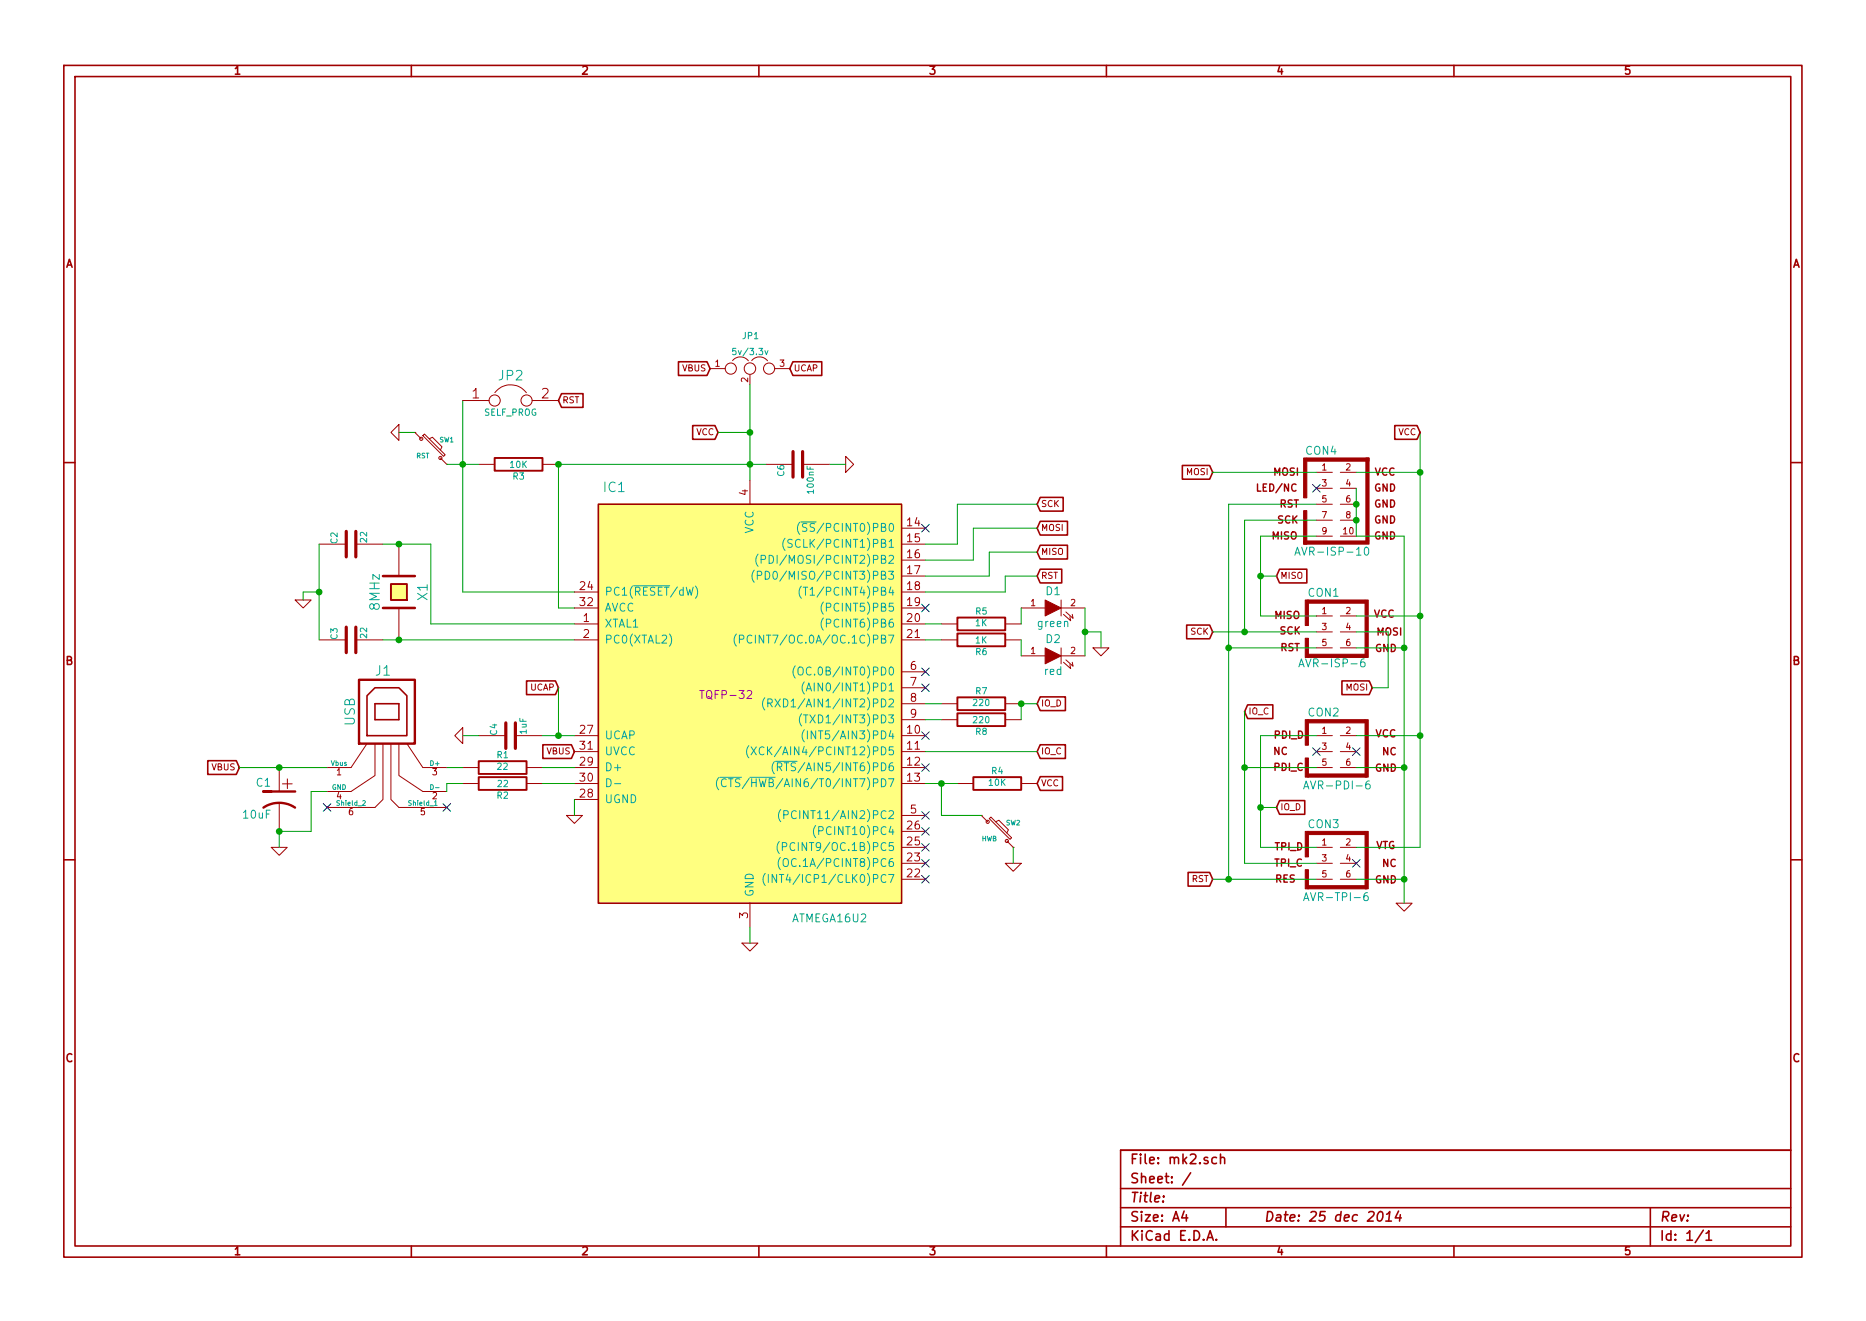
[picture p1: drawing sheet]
EESchema Schematic File Version 2
LIBS:power
LIBS:device
LIBS:transistors
LIBS:conn
LIBS:linear
LIBS:regul
LIBS:74xx
LIBS:cmos4000
LIBS:adc-dac
LIBS:memory
LIBS:xilinx
LIBS:special
LIBS:microcontrollers
LIBS:dsp
LIBS:microchip
LIBS:analog_switches
LIBS:motorola
LIBS:texas
LIBS:intel
LIBS:audio
LIBS:interface
LIBS:digital-audio
LIBS:philips
LIBS:display
LIBS:cypress
LIBS:siliconi
LIBS:opto
LIBS:atmel
LIBS:contrib
LIBS:valves
LIBS:atmel-new
LIBS:mk2-cache
EELAYER 27 0
EELAYER END
$Descr A4 11693 8268
encoding utf-8
Sheet 1 1
Title ""
Date "25 dec 2014"
Rev ""
Comp ""
Comment1 ""
Comment2 ""
Comment3 ""
Comment4 ""
$EndDescr
$Comp
L ATMEGA16U2 IC1
U 1 1
P 4700 4400
F 0 "IC1" H 3850 5750 60  0000 C CNN
F 1 "ATMEGA16U2" H 5200 3050 50  0000 C CNN
F 2 "TQFP-32" H 4550 4450 50  0000 C CNN
F 3 "http://www.atmel.com/Images/doc7799.pdf" H 4800 2950 50  0001 C CNN
	1    4700 4400
	1    0    0    -1  
$EndComp
$Comp
L USB J1
U 1 1
P 2450 4600
F 0 "J1" H 2400 5000 60  0000 C CNN
F 1 "USB" V 2200 4750 60  0000 C CNN
F 2 "" H 2450 4600 60  0000 C CNN
F 3 "" H 2450 4600 60  0000 C CNN
	1    2450 4600
	1    0    0    -1  
$EndComp
$Comp
L R R1
U 1 1
P 3150 4800
F 0 "R1" V 3230 4800 40  0000 C CNN
F 1 "22" V 3157 4801 40  0000 C CNN
F 2 "~" V 3080 4800 30  0000 C CNN
F 3 "~" H 3150 4800 30  0000 C CNN
	1    3150 4800
	0    -1   -1   0   
$EndComp
$Comp
L R R2
U 1 1
P 3150 4900
F 0 "R2" V 3230 4900 40  0000 C CNN
F 1 "22" V 3157 4901 40  0000 C CNN
F 2 "~" V 3080 4900 30  0000 C CNN
F 3 "~" H 3150 4900 30  0000 C CNN
	1    3150 4900
	0    1    1    0   
$EndComp
$Comp
L CP1 C1
U 1 1
P 1750 5000
F 0 "C1" H 1800 5100 50  0000 L CNN
F 1 "10uF" H 1800 4900 50  0000 L CNN
F 2 "~" H 1750 5000 60  0000 C CNN
F 3 "~" H 1750 5000 60  0000 C CNN
	1    1750 5000
	-1   0    0    -1  
$EndComp
$Comp
L CRYSTAL X1
U 1 1
P 2500 3700
F 0 "X1" H 2500 3850 60  0000 C CNN
F 1 "8MHz" H 2500 3550 60  0000 C CNN
F 2 "~" H 2500 3700 60  0000 C CNN
F 3 "~" H 2500 3700 60  0000 C CNN
	1    2500 3700
	0    1    -1   0   
$EndComp
$Comp
L C C2
U 1 1
P 2200 3400
F 0 "C2" H 2200 3500 40  0000 L CNN
F 1 "22" H 2206 3315 40  0000 L CNN
F 2 "~" H 2238 3250 30  0000 C CNN
F 3 "~" H 2200 3400 60  0000 C CNN
	1    2200 3400
	0    -1   -1   0   
$EndComp
$Comp
L C C3
U 1 1
P 2200 4000
F 0 "C3" H 2200 4100 40  0000 L CNN
F 1 "22" H 2206 3915 40  0000 L CNN
F 2 "~" H 2238 3850 30  0000 C CNN
F 3 "~" H 2200 4000 60  0000 C CNN
	1    2200 4000
	0    -1   -1   0   
$EndComp
$Comp
L GND #PWR2
U 1 1
P 1900 3750
F 0 "#PWR2" H 1900 3750 30  0001 C CNN
F 1 "GND" H 1900 3680 30  0001 C CNN
F 2 "" H 1900 3750 60  0000 C CNN
F 3 "" H 1900 3750 60  0000 C CNN
	1    1900 3750
	1    0    0    -1  
$EndComp
$Comp
L C C4
U 1 1
P 3200 4600
F 0 "C4" H 3200 4700 40  0000 L CNN
F 1 "1uF" H 3206 4515 40  0000 L CNN
F 2 "~" H 3238 4450 30  0000 C CNN
F 3 "~" H 3200 4600 60  0000 C CNN
	1    3200 4600
	0    -1   -1   0   
$EndComp
$Comp
L GND #PWR4
U 1 1
P 2900 4600
F 0 "#PWR4" H 2900 4600 30  0001 C CNN
F 1 "GND" H 2900 4530 30  0001 C CNN
F 2 "" H 2900 4600 60  0000 C CNN
F 3 "" H 2900 4600 60  0000 C CNN
	1    2900 4600
	0    1    1    0   
$EndComp
Text GLabel 3600 4700 0    39   Input ~ 0
VBUS
Text GLabel 1500 4800 0    39   Input ~ 0
VBUS
Text GLabel 4450 2300 0    39   Input ~ 0
VBUS
$Comp
L GND #PWR6
U 1 1
P 4700 5900
F 0 "#PWR6" H 4700 5900 30  0001 C CNN
F 1 "GND" H 4700 5830 30  0001 C CNN
F 2 "" H 4700 5900 60  0000 C CNN
F 3 "" H 4700 5900 60  0000 C CNN
	1    4700 5900
	1    0    0    -1  
$EndComp
NoConn ~ 2800 5050
NoConn ~ 2050 5050
$Comp
L C C6
U 1 1
P 5000 2900
F 0 "C6" H 5000 3000 40  0000 L CNN
F 1 "100nF" H 5006 2815 40  0000 L CNN
F 2 "~" H 5038 2750 30  0000 C CNN
F 3 "~" H 5000 2900 60  0000 C CNN
	1    5000 2900
	0    -1   1    0   
$EndComp
$Comp
L GND #PWR1
U 1 1
P 1750 5300
F 0 "#PWR1" H 1750 5300 30  0001 C CNN
F 1 "GND" H 1750 5230 30  0001 C CNN
F 2 "" H 1750 5300 60  0000 C CNN
F 3 "" H 1750 5300 60  0000 C CNN
	1    1750 5300
	1    0    0    -1  
$EndComp
$Comp
L R R3
U 1 1
P 3250 2900
F 0 "R3" V 3330 2900 40  0000 C CNN
F 1 "10K" V 3257 2901 40  0000 C CNN
F 2 "~" V 3180 2900 30  0000 C CNN
F 3 "~" H 3250 2900 30  0000 C CNN
	1    3250 2900
	0    -1   1    0   
$EndComp
$Comp
L SW_PUSH_SMALL SW1
U 1 1
P 2700 2800
F 0 "SW1" H 2800 2850 30  0000 C CNN
F 1 "RST" H 2650 2750 30  0000 C CNN
F 2 "~" H 2700 2800 60  0000 C CNN
F 3 "~" H 2700 2800 60  0000 C CNN
	1    2700 2800
	1    0    0    -1  
$EndComp
$Comp
L GND #PWR3
U 1 1
P 2500 2700
F 0 "#PWR3" H 2500 2700 30  0001 C CNN
F 1 "GND" H 2500 2630 30  0001 C CNN
F 2 "" H 2500 2700 60  0000 C CNN
F 3 "" H 2500 2700 60  0000 C CNN
	1    2500 2700
	0    1    1    0   
$EndComp
$Comp
L GND #PWR5
U 1 1
P 3600 5100
F 0 "#PWR5" H 3600 5100 30  0001 C CNN
F 1 "GND" H 3600 5030 30  0001 C CNN
F 2 "" H 3600 5100 60  0000 C CNN
F 3 "" H 3600 5100 60  0000 C CNN
	1    3600 5100
	1    0    0    -1  
$EndComp
$Comp
L R R8
U 1 1
P 6150 4500
F 0 "R8" V 6230 4500 40  0000 C CNN
F 1 "220" V 6157 4501 40  0000 C CNN
F 2 "~" V 6080 4500 30  0000 C CNN
F 3 "~" H 6150 4500 30  0000 C CNN
	1    6150 4500
	0    -1   1    0   
$EndComp
$Comp
L R R7
U 1 1
P 6150 4400
F 0 "R7" V 6230 4400 40  0000 C CNN
F 1 "220" V 6157 4401 40  0000 C CNN
F 2 "~" V 6080 4400 30  0000 C CNN
F 3 "~" H 6150 4400 30  0000 C CNN
	1    6150 4400
	0    -1   -1   0   
$EndComp
$Comp
L R R6
U 1 1
P 6150 4000
F 0 "R6" V 6230 4000 40  0000 C CNN
F 1 "1K" V 6157 4001 40  0000 C CNN
F 2 "~" V 6080 4000 30  0000 C CNN
F 3 "~" H 6150 4000 30  0000 C CNN
	1    6150 4000
	0    -1   1    0   
$EndComp
$Comp
L R R5
U 1 1
P 6150 3900
F 0 "R5" V 6230 3900 40  0000 C CNN
F 1 "1K" V 6157 3901 40  0000 C CNN
F 2 "~" V 6080 3900 30  0000 C CNN
F 3 "~" H 6150 3900 30  0000 C CNN
	1    6150 3900
	0    -1   -1   0   
$EndComp
$Comp
L LED D1
U 1 1
P 6600 3800
F 0 "D1" H 6600 3900 50  0000 C CNN
F 1 "green" H 6600 3700 50  0000 C CNN
F 2 "~" H 6600 3800 60  0000 C CNN
F 3 "~" H 6600 3800 60  0000 C CNN
	1    6600 3800
	1    0    0    -1  
$EndComp
$Comp
L LED D2
U 1 1
P 6600 4100
F 0 "D2" H 6600 4200 50  0000 C CNN
F 1 "red" H 6600 4000 50  0000 C CNN
F 2 "~" H 6600 4100 60  0000 C CNN
F 3 "~" H 6600 4100 60  0000 C CNN
	1    6600 4100
	1    0    0    -1  
$EndComp
$Comp
L R R4
U 1 1
P 6250 4900
F 0 "R4" V 6330 4900 40  0000 C CNN
F 1 "10K" V 6257 4901 40  0000 C CNN
F 2 "~" V 6180 4900 30  0000 C CNN
F 3 "~" H 6250 4900 30  0000 C CNN
	1    6250 4900
	0    -1   -1   0   
$EndComp
$Comp
L GND #PWR8
U 1 1
P 6350 5400
F 0 "#PWR8" H 6350 5400 30  0001 C CNN
F 1 "GND" H 6350 5330 30  0001 C CNN
F 2 "" H 6350 5400 60  0000 C CNN
F 3 "" H 6350 5400 60  0000 C CNN
	1    6350 5400
	-1   0    0    -1  
$EndComp
$Comp
L SW_PUSH_SMALL SW2
U 1 1
P 6250 5200
F 0 "SW2" H 6350 5250 30  0000 C CNN
F 1 "HWB" H 6200 5150 30  0000 C CNN
F 2 "~" H 6250 5200 60  0000 C CNN
F 3 "~" H 6250 5200 60  0000 C CNN
	1    6250 5200
	1    0    0    -1  
$EndComp
$Comp
L GND #PWR9
U 1 1
P 6900 4050
F 0 "#PWR9" H 6900 4050 30  0001 C CNN
F 1 "GND" H 6900 3980 30  0001 C CNN
F 2 "" H 6900 4050 60  0000 C CNN
F 3 "" H 6900 4050 60  0000 C CNN
	1    6900 4050
	1    0    0    -1  
$EndComp
NoConn ~ 5800 5100
NoConn ~ 5800 5200
NoConn ~ 5800 5300
NoConn ~ 5800 5400
NoConn ~ 5800 5500
NoConn ~ 5800 4800
NoConn ~ 5800 4200
NoConn ~ 5800 4300
NoConn ~ 5800 3300
NoConn ~ 5800 3800
$Comp
L AVR-ISP-6 CON1
U 1 1
P 8375 3950
F 0 "CON1" H 8295 4190 50  0000 C CNN
F 1 "AVR-ISP-6" H 8135 3720 50  0000 L BNN
F 2 "AVR-ISP-6" V 7855 3990 50  0001 C CNN
F 3 "" H 8375 3950 60  0000 C CNN
	1    8375 3950
	1    0    0    -1  
$EndComp
$Comp
L AVR-ISP-10 CON4
U 1 1
P 8450 3150
F 0 "CON4" H 8280 3480 50  0000 C CNN
F 1 "AVR-ISP-10" H 8110 2820 50  0000 L BNN
F 2 "AVR-ISP-10" V 7700 3200 50  0001 C CNN
F 3 "" H 8450 3150 60  0000 C CNN
	1    8450 3150
	1    0    0    -1  
$EndComp
$Comp
L JUMPER3 JP1
U 1 1
P 4700 2300
F 0 "JP1" H 4650 2500 40  0000 L CNN
F 1 "5v/3.3v" H 4700 2400 40  0000 C CNN
F 2 "~" H 4700 2300 60  0000 C CNN
F 3 "~" H 4700 2300 60  0000 C CNN
	1    4700 2300
	1    0    0    -1  
$EndComp
$Comp
L AVR-PDI-6 CON2
U 1 1
P 8375 4700
F 0 "CON2" H 8295 4940 50  0000 C CNN
F 1 "AVR-PDI-6" H 8165 4455 50  0000 L BNN
F 2 "AVR-PDI-6" V 7930 4735 50  0001 C CNN
F 3 "" H 8375 4700 60  0000 C CNN
	1    8375 4700
	1    0    0    -1  
$EndComp
$Comp
L AVR-TPI-6 CON3
U 1 1
P 8375 5400
F 0 "CON3" H 8295 5640 50  0000 C CNN
F 1 "AVR-TPI-6" H 8165 5155 50  0000 L BNN
F 2 "AVR-PDI-6" V 7930 5435 50  0001 C CNN
F 3 "" H 8375 5400 60  0000 C CNN
	1    8375 5400
	1    0    0    -1  
$EndComp
$Comp
L GND #PWR7
U 1 1
P 5300 2900
F 0 "#PWR7" H 5300 2900 30  0001 C CNN
F 1 "GND" H 5300 2830 30  0001 C CNN
F 2 "" H 5300 2900 60  0000 C CNN
F 3 "" H 5300 2900 60  0000 C CNN
	1    5300 2900
	0    -1   -1   0   
$EndComp
NoConn ~ 8250 3050
NoConn ~ 8500 4700
NoConn ~ 8250 4700
NoConn ~ 8500 5400
$Comp
L GND #PWR10
U 1 1
P 8800 5650
F 0 "#PWR10" H 8800 5650 30  0001 C CNN
F 1 "GND" H 8800 5580 30  0001 C CNN
F 2 "" H 8800 5650 60  0000 C CNN
F 3 "" H 8800 5650 60  0000 C CNN
	1    8800 5650
	1    0    0    -1  
$EndComp
Text GLabel 7600 2950 0    39   Input ~ 0
MOSI
Text GLabel 8600 4300 0    39   Input ~ 0
MOSI
Text GLabel 6500 3300 2    39   Input ~ 0
MOSI
Text GLabel 6500 3150 2    39   Input ~ 0
SCK
Text GLabel 7600 3950 0    39   Input ~ 0
SCK
Text GLabel 7600 5500 0    39   Input ~ 0
RST
Text GLabel 6500 3600 2    39   Input ~ 0
RST
Text GLabel 6500 4400 2    39   Input ~ 0
IO_D
Text GLabel 8000 5050 2    39   Input ~ 0
IO_D
Text GLabel 6500 4700 2    39   Input ~ 0
IO_C
Text GLabel 7800 4450 2    39   Input ~ 0
IO_C
Text GLabel 6500 3450 2    39   Input ~ 0
MISO
Text GLabel 8000 3600 2    39   Input ~ 0
MISO
NoConn ~ 5800 4600
Text GLabel 3500 4300 0    39   Input ~ 0
UCAP
Text GLabel 4950 2300 2    39   Input ~ 0
UCAP
Text GLabel 4500 2700 0    39   Input ~ 0
VCC
Text GLabel 6500 4900 2    39   Input ~ 0
VCC
Wire Wire Line
	7900 5300 8250 5300
Wire Wire Line
	7800 5400 8250 5400
Wire Wire Line
	7800 4450 7800 5400
Wire Wire Line
	8250 4800 7800 4800
Connection ~ 7700 5500
Wire Wire Line
	3400 4800 3600 4800
Wire Wire Line
	3600 4900 3400 4900
Wire Wire Line
	2800 4800 2900 4800
Wire Wire Line
	2800 4950 2800 4900
Wire Wire Line
	2800 4900 2900 4900
Wire Wire Line
	1950 4950 2050 4950
Connection ~ 2500 3400
Wire Wire Line
	2400 4000 3600 4000
Connection ~ 2500 4000
Wire Wire Line
	2000 3400 2000 4000
Wire Wire Line
	2000 3700 1900 3700
Wire Wire Line
	1900 3700 1900 3750
Connection ~ 2000 3700
Wire Wire Line
	3600 3900 2700 3900
Wire Wire Line
	2700 3900 2700 3400
Wire Wire Line
	2700 3400 2400 3400
Wire Wire Line
	3400 4600 3600 4600
Wire Wire Line
	3000 4600 2900 4600
Wire Wire Line
	4700 5800 4700 5900
Wire Wire Line
	1950 5200 1950 4950
Wire Wire Line
	1750 5300 1750 5200
Connection ~ 1750 5200
Wire Wire Line
	2500 2700 2600 2700
Wire Wire Line
	5900 4400 5800 4400
Wire Wire Line
	5800 4500 5900 4500
Wire Wire Line
	6400 4400 6400 4500
Wire Wire Line
	5900 3900 5800 3900
Wire Wire Line
	5800 4000 5900 4000
Wire Wire Line
	5800 4900 6000 4900
Wire Wire Line
	6350 5400 6350 5300
Connection ~ 6400 4400
Wire Wire Line
	6400 3900 6400 3800
Wire Wire Line
	6400 4000 6400 4100
Wire Wire Line
	6800 3800 6800 4100
Wire Wire Line
	6900 4050 6900 3950
Wire Wire Line
	6900 3950 6800 3950
Connection ~ 6800 3950
Wire Wire Line
	5800 3700 6300 3700
Wire Wire Line
	6300 3700 6300 3600
Wire Wire Line
	5800 3600 6200 3600
Wire Wire Line
	6100 3500 5800 3500
Wire Wire Line
	5800 3400 6000 3400
Wire Wire Line
	1750 5200 1950 5200
Wire Wire Line
	1500 4800 2050 4800
Wire Wire Line
	4700 2400 4700 3000
Connection ~ 4700 2900
Wire Wire Line
	5300 2900 5200 2900
Wire Wire Line
	8500 3050 8500 3350
Connection ~ 8500 3150
Connection ~ 8500 3250
Wire Wire Line
	8500 3350 8800 3350
Wire Wire Line
	8800 3350 8800 5650
Wire Wire Line
	8800 4050 8500 4050
Wire Wire Line
	8800 4800 8500 4800
Connection ~ 8800 4050
Wire Wire Line
	8800 5500 8500 5500
Connection ~ 8800 4800
Wire Wire Line
	8900 5300 8500 5300
Wire Wire Line
	8900 2700 8900 5300
Wire Wire Line
	8900 2950 8500 2950
Wire Wire Line
	8500 3850 8900 3850
Connection ~ 8900 3850
Wire Wire Line
	8500 4600 8900 4600
Connection ~ 8900 4600
Connection ~ 8800 5500
Wire Wire Line
	8250 4600 7900 4600
Wire Wire Line
	7900 4600 7900 5300
Wire Wire Line
	8250 3350 7900 3350
Wire Wire Line
	7900 3350 7900 3850
Wire Wire Line
	7900 3850 8250 3850
Wire Wire Line
	8250 3250 7800 3250
Wire Wire Line
	7800 3250 7800 3950
Wire Wire Line
	7600 3950 8250 3950
Wire Wire Line
	8250 3150 7700 3150
Wire Wire Line
	7700 3150 7700 5500
Wire Wire Line
	7700 4050 8250 4050
Wire Wire Line
	8500 3950 8700 3950
Wire Wire Line
	8700 3950 8700 4300
Wire Wire Line
	8700 4300 8600 4300
Wire Wire Line
	7600 2950 8250 2950
Connection ~ 7800 3950
Wire Wire Line
	7600 5500 8250 5500
Connection ~ 7700 4050
Wire Wire Line
	8000 5050 7900 5050
Connection ~ 7900 5050
Connection ~ 7800 4800
Wire Wire Line
	8000 3600 7900 3600
Connection ~ 7900 3600
Wire Wire Line
	3500 3800 3600 3800
Wire Wire Line
	3500 4300 3500 4600
Connection ~ 3500 4600
Wire Wire Line
	3500 3800 3500 2900
Connection ~ 3500 2900
Connection ~ 1750 4800
Wire Wire Line
	3500 2900 4800 2900
Wire Wire Line
	2800 2900 3000 2900
Wire Wire Line
	2900 2500 2900 3700
Wire Wire Line
	2900 3700 3600 3700
Connection ~ 2900 2900
Wire Wire Line
	4700 2700 4500 2700
Connection ~ 4700 2700
Wire Wire Line
	6150 5100 5900 5100
Wire Wire Line
	5900 5100 5900 4900
Connection ~ 5900 4900
Connection ~ 8900 2950
Text GLabel 8900 2700 0    39   Input ~ 0
VCC
Wire Wire Line
	3600 5000 3600 5100
Wire Wire Line
	5800 4700 6500 4700
Wire Wire Line
	6500 4400 6400 4400
Wire Wire Line
	6300 3600 6500 3600
Wire Wire Line
	6200 3600 6200 3450
Wire Wire Line
	6200 3450 6500 3450
Wire Wire Line
	6100 3500 6100 3300
Wire Wire Line
	6100 3300 6500 3300
Wire Wire Line
	6000 3400 6000 3150
Wire Wire Line
	6000 3150 6500 3150
$Comp
L JUMPER JP2
U 1 1
P 3200 2500
F 0 "JP2" H 3200 2650 60  0000 C CNN
F 1 "SELF_PROG" H 3200 2420 40  0000 C CNN
F 2 "~" H 3200 2500 60  0000 C CNN
F 3 "~" H 3200 2500 60  0000 C CNN
	1    3200 2500
	1    0    0    -1  
$EndComp
Text GLabel 3500 2500 2    39   Input ~ 0
RST
$EndSCHEMATC
